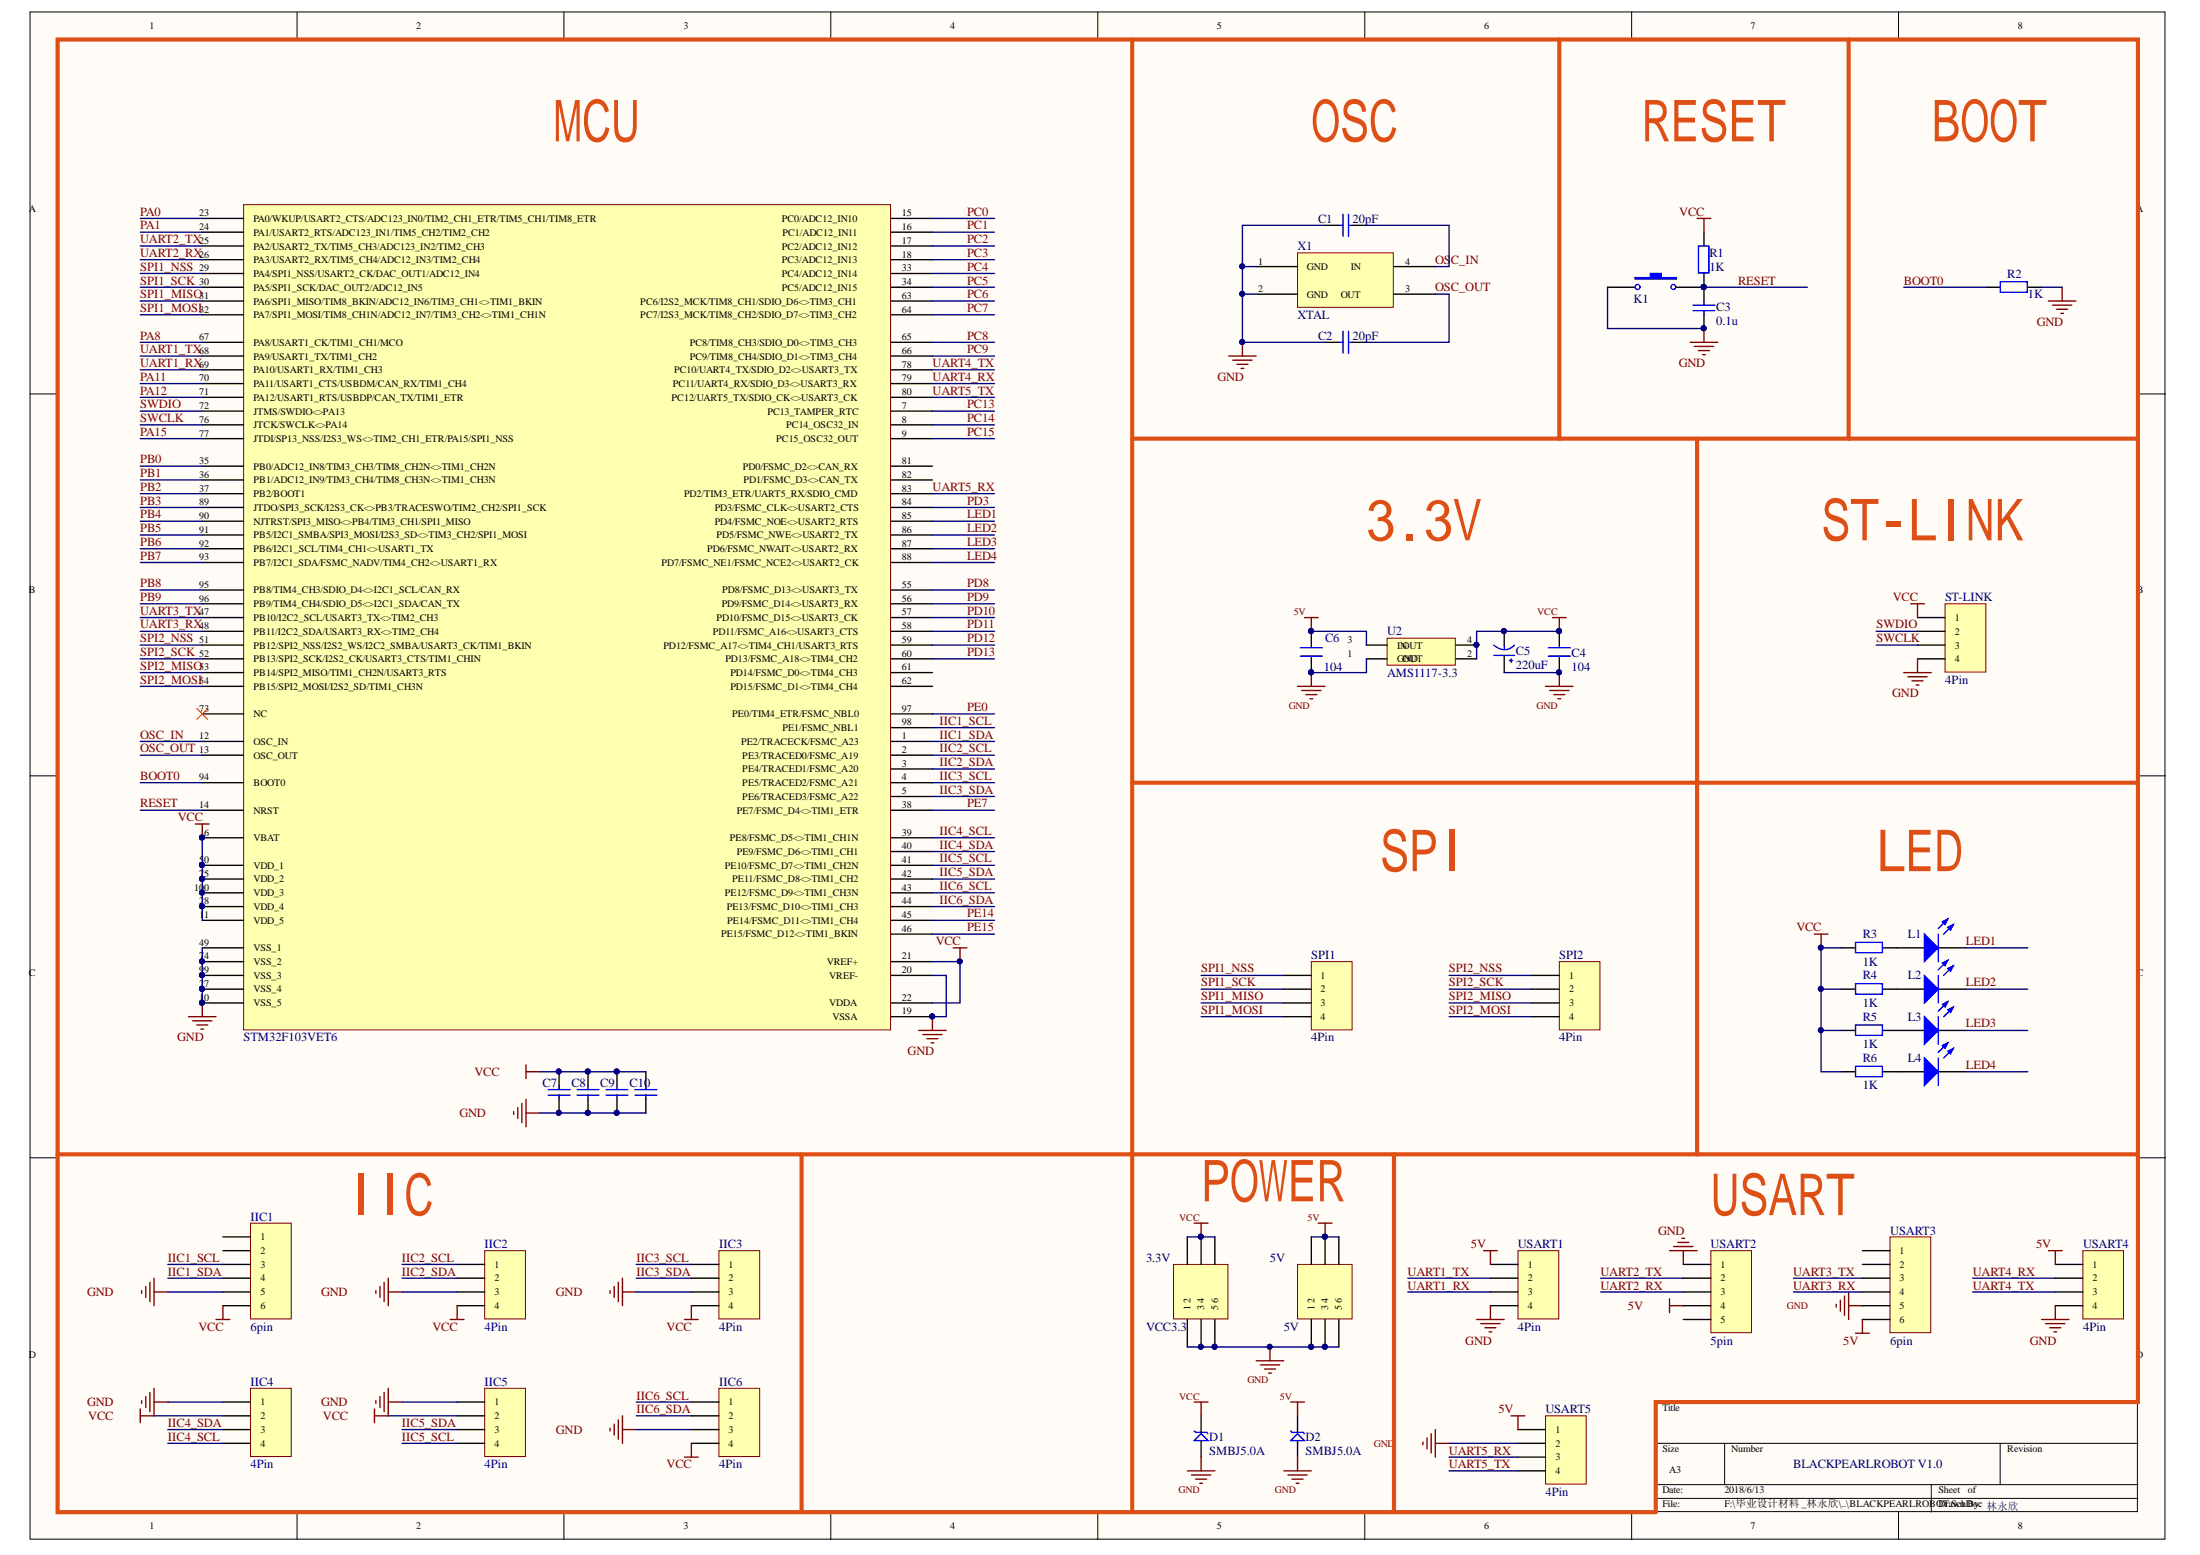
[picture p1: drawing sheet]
# Altium project BLACKPEARLROBOT.PrjPcb
1 sheet, 42 parts. Net scope: global (net labels, ports and power ports of the same name join across sheets).
Board file: BLACKPEARLROBOT.PcbDoc

## Sheet BLACKPEARLROBOT.SchDoc
size A3

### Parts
3.3V  VCC3.3  [HDR2X3]
5V  5V  [HDR2X3]
C1  20pF  [Cap-0603]
C2  20pF  [Cap-0603]
C3  0.1u  [Cap-0603]
C4  104  [0603P]
C5  220uF  [CC6.56.5]
C6  104  [0603P]
C7  0.1u  [Cap-0603]  (value not drawn)
C8  0.1u  [Cap-0603]  (value not drawn)
C9  0.1u  [Cap-0603]  (value not drawn)
C10  0.1u  [Cap-0603]  (value not drawn)
D1  SMBJ5.0A  [SMBJ]
D2  SMBJ5.0A  [SMBJ]
IIC1  6pin  [HDR1X6]
IIC2  4Pin  [4Pin]
IIC3  4Pin  [4Pin]
IIC4  4Pin  [4Pin]
IIC5  4Pin  [4Pin]
IIC6  4Pin  [4Pin]
K1  KEY  [KEY-tie]  (value not drawn)
L1  LED-0805  [LED-0805]  (value not drawn)
L2  LED-0805  [LED-0805]  (value not drawn)
L3  LED-0805  [LED-0805]  (value not drawn)
L4  LED-0805  [LED-0805]  (value not drawn)
R1  1K  [RES-0603]
R2  1K  [RES-0603]
R3  1K  [RES-0603]
R4  1K  [RES-0603]
R5  1K  [RES-0603]
R6  1K  [RES-0603]
SPI1  4Pin  [4Pin]
SPI2  4Pin  [4Pin]
ST-LINK  4Pin  [4Pin]
U1  STM32F103VET6  [STM32F103VET6]
U2  AMS1117-3.3  [AMS1117]
USART1  4Pin  [4Pin]
USART2  5pin  [HDR1X5]
USART3  6pin  [HDR1X6]
USART4  4Pin  [4Pin]
USART5  4Pin  [4Pin]
X1  XTAL  [XTAL-tie]

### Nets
5V: 5V.2 5V.4 5V.6 C6.2 D2.2 U2.3(IN) USART1.1 USART2.4 USART3.6 USART4.1 USART5.1
GND: 3.3V.1 3.3V.3 3.3V.5 5V.1 5V.3 5V.5 C1.1 C2.1 C3.1 C4.2 C5.1(VCC) C6.1 C7.1 C8.1 C9.1 C10.1 D1.1 D2.1 IIC1.5 IIC2.3 IIC3.3 IIC4.1 IIC5.1 IIC6.3 K1.2 R2.2 ST-LINK.4 U1.10(VSS_5) U1.19(VSSA) U1.20(VREF-) U1.27(VSS_4) U1.49(VSS_1) U1.74(VSS_2) U1.99(VSS_3) U2.1(GND) USART1.4 USART2.1 USART3.5 USART4.4 USART5.2 X1.1(GND) X1.2(GND)
VCC: 3.3V.2 3.3V.4 3.3V.6 C4.1 C5.2(GND) C7.2 C8.2 C9.2 C10.2 D1.2 IIC1.6 IIC2.4 IIC3.4 IIC4.2 IIC5.2 IIC6.4 R1.2 R3.1 R4.1 R5.1 R6.1 ST-LINK.1 U1.6(VBAT) U1.11(VDD_5) U1.21(VREF+) U1.22(VDDA) U1.28(VDD_4) U1.50(VDD_1) U1.75(VDD_2) U1.100(VDD_3) U2.2(OUT) U2.4(OUT)
BOOT0: R2.1 U1.94(BOOT0)
IIC1_SCL: IIC1.3 U1.98(PE1/FSMC_NBL1)
IIC1_SDA: IIC1.4 U1.1(PE2/TRACECK/FSMC_A23)
IIC2_SCL: IIC2.1 U1.2(PE3/TRACED0/FSMC_A19)
IIC2_SDA: IIC2.2 U1.3(PE4/TRACED1/FSMC_A20)
IIC3_SCL: IIC3.1 U1.4(PE5/TRACED2/FSMC_A21)
IIC3_SDA: IIC3.2 U1.5(PE6/TRACED3/FSMC_A22)
IIC4_SCL: IIC4.4 U1.39(PE8/FSMC_D5<>TIM1_CH1N)
IIC4_SDA: IIC4.3 U1.40(PE9/FSMC_D6<>TIM1_CH1)
IIC5_SCL: IIC5.4 U1.41(PE10/FSMC_D7<>TIM1_CH2N)
IIC5_SDA: IIC5.3 U1.42(PE11/FSMC_D8<>TIM1_CH2)
IIC6_SCL: IIC6.1 U1.43(PE12/FSMC_D9<>TIM1_CH3N)
IIC6_SDA: IIC6.2 U1.44(PE13/FSMC_D10<>TIM1_CH3)
LED1: L1.2(K) U1.85(PD4/FSMC_NOE<>USART2_RTS)
LED2: L2.2(K) U1.86(PD5/FSMC_NWE<>USART2_TX)
LED3: L3.2(K) U1.87(PD6/FSMC_NWAIT<>USART2_RX)
LED4: L4.2(K) U1.88(PD7/FSMC_NE1/FSMC_NCE2<>USART2_CK)
OSC_IN: C1.2 U1.12(OSC_IN) X1.4(IN)
OSC_OUT: C2.2 U1.13(OSC_OUT) X1.3(OUT)
PA0: U1.23(PA0/WKUP/USART2_CTS/ADC123_IN0/TIM2_CH1_ETR/TIM5_CH1/TIM8_ETR)
PA1: U1.24(PA1/USART2_RTS/ADC123_IN1/TIM5_CH2/TIM2_CH2)
PA8: U1.67(PA8/USART1_CK/TIM1_CH1/MCO)
PA11: U1.70(PA11/USART1_CTS/USBDM/CAN_RX/TIM1_CH4)
PA12: U1.71(PA12/USART1_RTS/USBDP/CAN_TX/TIM1_ETR)
PA15: U1.77(JTDI/SP13_NSS/I2S3_WS<>TIM2_CH1_ETR/PA15/SPI1_NSS)
PB0: U1.35(PB0/ADC12_IN8/TIM3_CH3/TIM8_CH2N<>TIM1_CH2N)
PB1: U1.36(PB1/ADC12_IN9/TIM3_CH4/TIM8_CH3N<>TIM1_CH3N)
PB2: U1.37(PB2/BOOT1)
PB3: U1.89(JTDO/SPI3_SCK/I2S3_CK<>PB3/TRACESWO/TIM2_CH2/SPI1_SCK)
PB4: U1.90(NJTRST/SPI3_MISO<>PB4/TIM3_CH1/SPI1_MISO)
PB5: U1.91(PB5/I2C1_SMBA/SPI3_MOSI/I2S3_SD<>TIM3_CH2/SPI1_MOSI)
PB6: U1.92(PB6/I2C1_SCL/TIM4_CH1<>USART1_TX)
PB7: U1.93(PB7/I2C1_SDA/FSMC_NADV/TIM4_CH2<>USART1_RX)
PB8: U1.95(PB8/TIM4_CH3/SDIO_D4<>I2C1_SCL/CAN_RX)
PB9: U1.96(PB9/TIM4_CH4/SDIO_D5<>I2C1_SDA/CAN_TX)
PC0: U1.15(PC0/ADC12_IN10)
PC1: U1.16(PC1/ADC12_IN11)
PC2: U1.17(PC2/ADC12_IN12)
PC3: U1.18(PC3/ADC12_IN13)
PC4: U1.33(PC4/ADC12_IN14)
PC5: U1.34(PC5/ADC12_IN15)
PC6: U1.63(PC6/I2S2_MCK/TIM8_CH1/SDIO_D6<>TIM3_CH1)
PC7: U1.64(PC7/I2S3_MCK/TIM8_CH2/SDIO_D7<>TIM3_CH2)
PC8: U1.65(PC8/TIM8_CH3/SDIO_D0<>TIM3_CH3)
PC9: U1.66(PC9/TIM8_CH4/SDIO_D1<>TIM3_CH4)
PC13: U1.7(PC13_TAMPER_RTC)
PC14: U1.8(PC14_OSC32_IN)
PC15: U1.9(PC15_OSC32_OUT)
PD3: U1.84(PD3/FSMC_CLK<>USART2_CTS)
PD8: U1.55(PD8/FSMC_D13<>USART3_TX)
PD9: U1.56(PD9/FSMC_D14<>USART3_RX)
PD10: U1.57(PD10/FSMC_D15<>USART3_CK)
PD11: U1.58(PD11/FSMC_A16<>USART3_CTS)
PD12: U1.59(PD12/FSMC_A17<>TIM4_CH1/USART3_RTS)
PD13: U1.60(PD13/FSMC_A18<>TIM4_CH2)
PE0: U1.97(PE0/TIM4_ETR/FSMC_NBL0)
PE7: U1.38(PE7/FSMC_D4<>TIM1_ETR)
PE14: U1.45(PE14/FSMC_D11<>TIM1_CH4)
PE15: U1.46(PE15/FSMC_D12<>TIM1_BKIN)
RESET: C3.2 K1.1 R1.1 U1.14(NRST)
SPI1_MISO: SPI1.3 U1.31(PA6/SPI1_MISO/TIM8_BKIN/ADC12_IN6/TIM3_CH1<>TIM1_BKIN)
SPI1_MOSI: SPI1.4 U1.32(PA7/SPI1_MOSI/TIM8_CH1N/ADC12_IN7/TIM3_CH2<>TIM1_CH1N)
SPI1_NSS: SPI1.1 U1.29(PA4/SPI1_NSS/USART2_CK/DAC_OUT1/ADC12_IN4)
SPI1_SCK: SPI1.2 U1.30(PA5/SPI1_SCK/DAC_OUT2/ADC12_IN5)
SPI2_MISO: SPI2.3 U1.53(PB14/SPI2_MISO/TIM1_CH2N/USART3_RTS)
SPI2_MOSI: SPI2.4 U1.54(PB15/SPI2_MOSI/I2S2_SD/TIM1_CH3N)
SPI2_NSS: SPI2.1 U1.51(PB12/SPI2_NSS/I2S2_WS/I2C2_SMBA/USART3_CK/TIM1_BKIN)
SPI2_SCK: SPI2.2 U1.52(PB13/SPI2_SCK/I2S2_CK/USART3_CTS/TIM1_CHIN)
SWCLK: ST-LINK.3 U1.76(JTCK/SWCLK<>PA14)
SWDIO: ST-LINK.2 U1.72(JTMS/SWDIO<>PA13)
UART1_RX: U1.69(PA10/USART1_RX/TIM1_CH3) USART1.3
UART1_TX: U1.68(PA9/USART1_TX/TIM1_CH2) USART1.2
UART2_RX: U1.26(PA3/USART2_RX/TIM5_CH4/ADC12_IN3/TIM2_CH4) USART2.3
UART2_TX: U1.25(PA2/USART2_TX/TIM5_CH3/ADC123_IN2/TIM2_CH3) USART2.2
UART3_RX: U1.48(PB11/I2C2_SDA/USART3_RX<>TIM2_CH4) USART3.4
UART3_TX: U1.47(PB10/I2C2_SCL/USART3_TX<>TIM2_CH3) USART3.3
UART4_RX: U1.79(PC11/UART4_RX/SDIO_D3<>USART3_RX) USART4.2
UART4_TX: U1.78(PC10/UART4_TX/SDIO_D2<>USART3_TX) USART4.3
UART5_RX: U1.83(PD2/TIM3_ETR/UART5_RX/SDIO_CMD) USART5.3
UART5_TX: U1.80(PC12/UART5_TX/SDIO_CK<>USART3_CK) USART5.4
NetL1_1: L1.1(A) R3.2
NetL2_1: L2.1(A) R4.2
NetL3_1: L3.1(A) R5.2
NetL4_1: L4.1(A) R6.2

Not connected (* = marked no-connect by the designer): IIC1 1 2; U1 61(PD14/FSMC_D0<>TIM4_CH3) 62(PD15/FSMC_D1<>TIM4_CH4) 73(NC)* 81(PD0/FSMC_D2<>CAN_RX) 82(PD1/FSMC_D3<>CAN_TX); USART2 5; USART3 1 2

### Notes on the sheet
- MCU
- OSC
- RESET
- BOOT
- 3.3V
- ST-LINK
- SPI
- LED
- IIC
- POWER
- USART
- BLACKPEARLROBOT V1.0
- 林永欣
